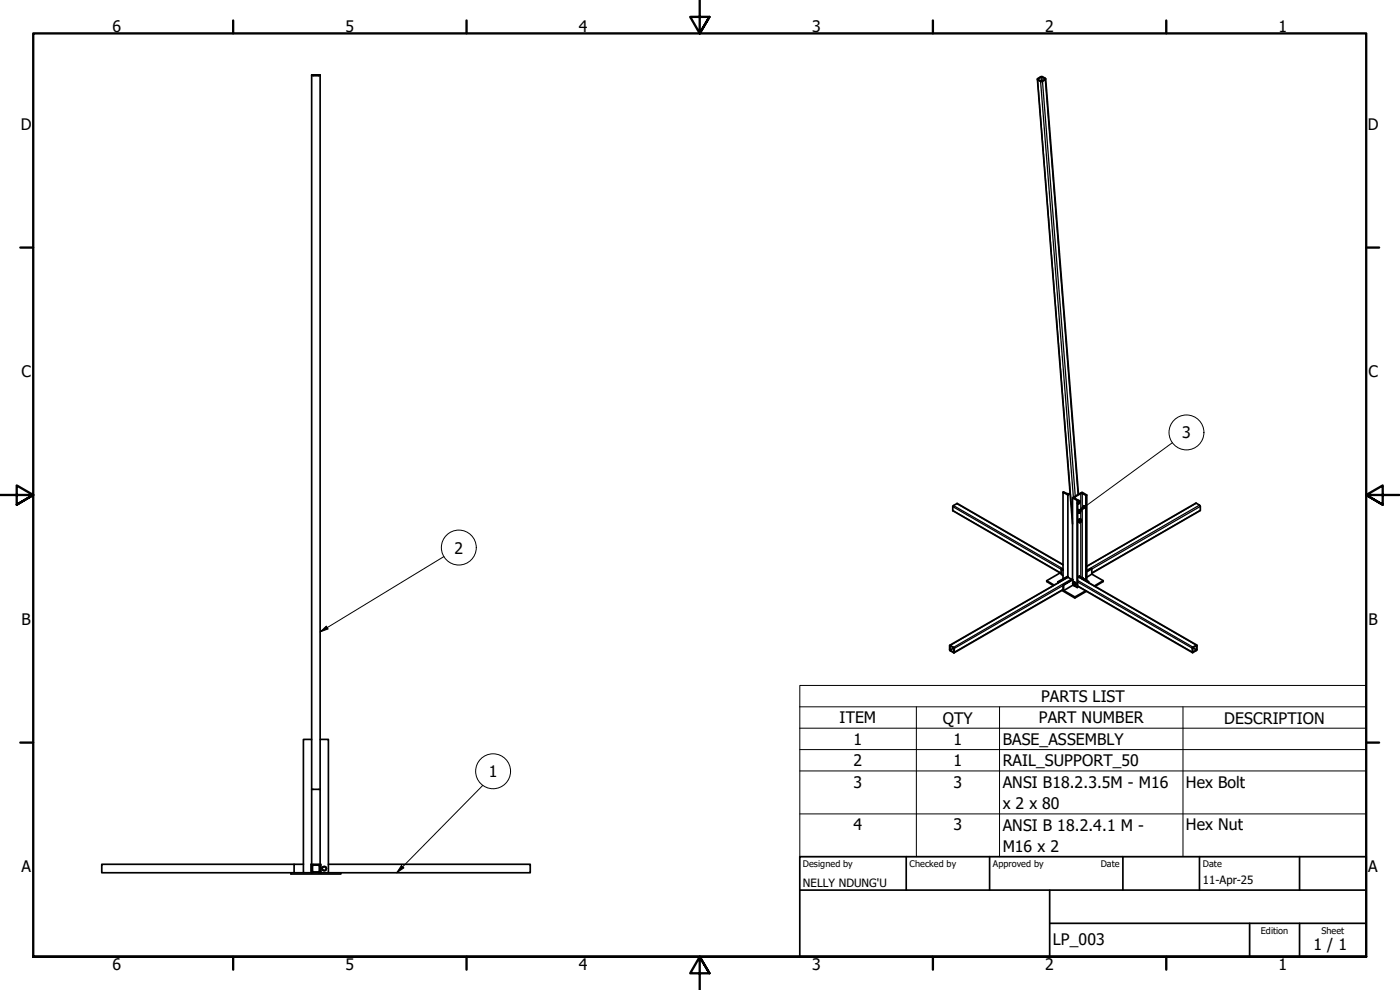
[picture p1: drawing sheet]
<svg xmlns="http://www.w3.org/2000/svg" width="420mm" height="297mm" viewBox="0 0 420 297" stroke-linecap="round" stroke-linejoin="round" font-family="sans-serif">
<!-- layer: Visible (ISO) -->
<g fill="none" stroke="#000" stroke-width=".51">
<path d="M93.5 22.6l.5 .1M94 22.5h-.2l.2 .2M94 22.5h-.5v199.4M94 22.5h1.6M94 22.7h1.6M95.6 22.5h.5v199.4M95.6 22.5h.2l-.2 .2M96.1 22.6l-.5 .1M311.3 23.8l10.6 133.4M311.4 23.6l1-.6h.4l1 .7-.9 .7-.5 .1-1-.5zM311.6 23.7l1.1-.6 .9 .6-1.2 .7-.9-.5zM313.8 23.7l9.9 124.6"/>
<path d="M319 147.7l1.4 .5 .7-.3M320.5 148.5l-1.5-.8v26M321.2 148.1l-.7 .4v24.7M321.9 149.3l2.8-1.6 1.4 .8v25.7M323.3 150.2l-1.4-.9v24.5M323.4 150l-.1 26.3v-26.1M323.4 150.2l.6 .1M323.4 151.1l.2 .1-.2-.1M323.4 153.3l.2 .2M323.4 153.8l.2 .1M323.5 150.1l.2 .2M323.5 156.1l.3 .2"/>
<path d="M323.6 151.2l.3-.2zM323.7 153.7l.1 .3zM323.7 152.9l.2 .2M323.7 150.3h.2l-.5 .4M323.7 150.3l-.3 .5M323.8 154l.4-.2zM323.8 153.3l-.1 .4zM323.8 156.5l.2 .3h-.2zM323.9 150.3l.2 .1-.2 .6 .2-.4zM323.9 153.1l-.1 .2a.33 .33 0 0 1 .5-.1 .33 .33 0 0 1-.1 .5l.1-.5zM323.9 155.7l.3 .2M324 156.1l-.2 .4z"/>
<path d="M324 156.8l.4-.2zM324.1 155.9a.34 .34 0 0 1 .5 .2 .34 .34 0 0 1-.2 .5v-.1a.31 .31 0 0 0 .2-.5 .31 .31 0 0 0-.6 .1zM324.3 153.1l-.6-.2-.3 .3M324.5 155.9l-.6-.2-.4 .4v.5l.3 .1M326.1 148.5l-1.7-.4-1.9 1v.2l.8 .9M314.1 174.2l2.3 1.4M317.5 174.5v.4M317.6 174.7l2.9-1.7-3 1.5 .1 .3M318.2 171.9l-4.1 2.3v.3l2 1.2M318.5 170.7v1.6l.5 .4M318.7 177.2l3.9 2.2v-.3M319 177l3.6 2.1"/>
<path d="M319 175.5v1.6l.2 .1 2.8-1.6M319 175.5l3-1.6zM319 170.9l-.4-.3-.1 .1 .5 .4M319 169.4l-31.7-18.3-1.4 .8v1.4l32.6 18.8M319 177l-32.7 18.9M319.2 175.6v1.6M320.5 173v.2M320.5 173.2l-35.4 20.4M320.5 173.2l1.2 .8M321.9 174.9l.1 .3zM322 175.2v.1a.33 .33 0 0 0 .4 .4 .33 .33 0 0 0 .2-.5 .33 .33 0 0 1-.3 .5 .33 .33 0 0 1-.3-.5zM322 173.9v.9"/>
<path d="M322 175.3v.3M322 175.6l1.3 .7M322.1 174.7l.2 .2zM322.1 174.7l.3-.2 .4 .3 .2 .5-.5 .5M322.3 174.9l.3 .3zM322.8 174.8l-.3 .1M323 175.3l-.3 .1M323.4 173.3l.4-.1 35.4 20.3M323.4 175.9l34.5 19.9M323.7 173l3 1.5-.1 .1zM323.7 173v.2M324.6 173.3l.5 .2"/>
<path d="M325.8 177.3l-3.2 1.8M326.1 177.4l-3.5 2M326.1 171.4l1.4-.9 .2 .2v1.6l-1.6 .9M326.1 169.9l32.7-18.9 1.4 .8v1.4l-32.5 18.8M326.6 174.6v.1M326.7 174.5v.3M327.7 172.3l3.4 1.9v.3l-2.5 1.4M327.7 170.7l-1.6 .9M331.1 174.2l-2.7 1.6M285.1 193.6l1.2 .8v1.5l-1.3-.8zM285.1 193.8l1.1 .6 .1 1.3-1.2-.6zM357.9 194.2l1.3-.6v1.4l-1.2 .8h-.2z"/>
<path d="M358 194.3l1.1-.6v1.3l-1.2 .6zM93.5 236.8h2.6M88.3 259.3h-57.8v2.6h56.8M91.1 259.3h-2.8v2.6M93.3 259.3h.2v2.6h-.2zM93.5 259.3v-37.4h-2.4v40M93.8 259.7v1.8M93.9 259.3h1.8M93.9 259.6h1.8M93.9 259.6v.1M93.9 259.4l-.3 .3M95.7 259.6l.1 .1"/>
<path d="M95.7 259.4l.3 .3M95.8 259.7v1.8M96.1 259.3h.2v2.6M96.1 259.3v-37.4h2.5v40M96.1 259.3v2.6M98.6 259.3h60.5v2.6h-56.8M87.3 261.9v.3h15v-.3M87.3 261.9h15M93.6 261.4l.3 .4M93.9 261.4v.1M93.9 261.6h1.8M95.8 261.4l-.1 .1"/>
<path d="M96 261.4l-.3 .4"/>
<circle cx="97.3" cy="260.6" r=".61"/>
<circle cx="97.3" cy="260.6" r=".6"/>
</g>
<!-- layer: Visible Narrow (ISO) -->
<g fill="none" stroke="#000" stroke-width=".38">
<path d="M311.4 24l10.5 131.9M311.6 23.7v.2M312.3 24.4l9.8 124.8M312.4 23.1l.1 1.3M312.7 23.1l.1 1.2M312.9 24.4l9.8 124.5M313.6 23.6v.1M313.7 23.9l9.8 124.5M285.9 153.1l32.6 18.8M285.9 152l32.6 18.8M286.1 151.7l32.9 19M287.1 151.1l31.9 18.4"/>
<path d="M322.5 149.1v.3M323.3 150.2v26.1M324.4 148.1v7.7M324.4 156.5v16.7M324.8 148.1v25.2M325.8 148.6v25.4M326.1 148.6v25.6M359 151l-32.9 19M360 151.6l-33.9 19.5M360.2 153.1l-32.5 18.8M360.2 151.9l-32.5 18.8M319 176.8l-32.6 18.9"/>
<path d="M319 175.7l-32.6 18.8M320.5 173.2l-35.3 20.5M321.5 173.8l-35.3 20.4M323.4 175.8l34.4 19.8M323.4 174.6l34.4 19.9M323.4 174.2l34.6 20M323.7 173.2l35.3 20.4M285.2 193.8l-.1 .1M286.2 194.4l-1.1 .6M286.3 195.6l-.1 .1M286.3 194.5l-1.1 .6M357.9 195.6h.1"/>
<path d="M357.9 194.4l1.1 .7M358 194.3l1.1 .6M359 193.7l.1 .1"/>
</g>
<!-- layer: Visible (ISO) -->
<circle cx="324.6" cy="173.3" r=".25" fill="#000"/>
<!-- layer: Symbol (ISO) -->
<g fill="none" stroke="#000" stroke-width=".3">
<path d="M351.9 132.8l-28.3 20.7M325.3 151.6l.6 .8-2.3 1.1zM133.2 167l-37.1 22.6M96.1 189.6l1.8-1.7 .6 .8zM240 212.1v-6.4h170v6.4M240 212.1h170v6.4M240 212.1v44.9h170v-38.5M240 218.5h170M275 212.1v44.9M300 212.1v44.9M355 212.1v44.9M144.9 235.6l-25.8 26.3"/>
<path d="M240 224.9h170M240 231.3h170M120.5 259.7l.7 .7-2.1 1.5zM240 244.2h170"/>
<circle cx="356.1" cy="129.7" r="5.2"/>
<circle cx="137.7" cy="164.3" r="5.2"/>
<circle cx="148" cy="231.4" r="5.2"/>
</g>
<!-- layer: Border (ISO) -->
<g fill="none" stroke="#000" stroke-width=".7">
<path d="M70 6.1v3.9M140 6.1v3.9M210 0v10l-2.9-4.9h5.8l-2.9 4.9 2.9-4.9M280 6.1v3.9M350 6.1v3.9M6.1 74.3h3.9M410 74.3h3.9M0 148.5h10l-5-2.8v5.7l5-2.9-5 2.9M420 148.5h-10l5-2.8v5.7l-5-2.9 5 2.9M6.1 222.8h3.9M410 222.8h3.9M10 287.1v-277.1h400v277.1h-400h400"/>
<path d="M70 287.1v3.8M140 287.1v3.8M212.9 292l-2.9-4.9 2.9 4.9h-5.8l2.9-4.9v9.9M280 287.1v3.8M350 287.1v3.8"/>
</g>
<!-- layer: Title (ISO) -->
<path d="M240 257h170v30.1h-170zM272 257v10.1M297 257v10.1M337 257v10.1M360 257v10.1M390 257v10.1M240 267.1h170M315 277h95M315 267.1v20M375 277v10.1M390 277v10.1" fill="none" stroke="#000" stroke-width=".51"/>
<!-- layer: Symbol (ISO) -->
<g fill="#000">
<path d="M325.3 151.6l.6 .8-2.3 1.1z" fill-rule="evenodd"/>
<path d="M96.1 189.6l1.8-1.7 .6 .8z" fill-rule="evenodd"/>
<path d="M120.5 259.7l.7 .7-2.1 1.5z" fill-rule="evenodd"/>
</g>
<g font-size="4.8">
<text x="33.7" y="9.6">6</text>
<text x="103.7" y="9.6">5</text>
<text x="173.7" y="9.6">4</text>
<text x="243.7" y="9.6">3</text>
<text x="313.7" y="9.6">2</text>
<text x="383.7" y="9.6">1</text>
<text x="6.2" y="38.9">D</text>
<text x="410.5" y="38.9">D</text>
<text x="6.4" y="113.1">C</text>
<text x="410.7" y="113.1">C</text>
<text x="354.8" y="131.6">3</text>
<text x="136.4" y="166.1">2</text>
<text x="6.4" y="187.4">B</text>
<text x="410.7" y="187.4">B</text>
<text x="312.4" y="210.6">PARTS LIST</text>
<text x="252" y="217">ITEM</text>
<text x="283" y="217.1">QTY</text>
<text x="311.8" y="217">PART NUMBER</text>
<text x="367.4" y="217.1">DESCRIPTION</text>
<text x="256.2" y="223.4">1</text>
<text x="286.2" y="223.4">1</text>
<text x="300.9" y="223.5">BASE_ASSEMBLY</text>
<text x="146.7" y="233.2">1</text>
<text x="256.2" y="229.9">2</text>
<text x="286.2" y="229.9">1</text>
<text x="300.9" y="229.9">RAIL_SUPPORT_50</text>
<text x="256.2" y="236.3">3</text>
<text x="286.2" y="236.3">3</text>
<text x="300.9" y="236.3">ANSI B18.2.3.5M - M16</text>
<text x="355.9" y="236.4">Hex Bolt</text>
<text x="300.9" y="242.7">x 2 x 80</text>
<text x="256.2" y="249.2">4</text>
<text x="286.2" y="249.2">3</text>
<text x="300.9" y="249.2">ANSI B 18.2.4.1 M -</text>
<text x="355.9" y="249.2">Hex Nut</text>
<text x="300.9" y="255.6">M16 x 2</text>
<text x="6.4" y="261.7">A</text>
<text x="410.7" y="261.7">A</text>
<text x="316" y="283.4">LP_003</text>
<text x="394.2" y="285">1 / 1</text>
<text x="33.7" y="290.9">6</text>
<text x="103.7" y="290.9">5</text>
<text x="173.7" y="290.9">4</text>
<text x="243.7" y="290.9">3</text>
<text x="313.7" y="290.9">2</text>
<text x="383.7" y="290.9">1</text>
</g>
<g font-size="3.4">
<text x="241" y="266">NELLY NDUNG'U</text>
<text x="361" y="265.4">11-Apr-25</text>
</g>
<g font-size="2.7">
<text x="241" y="260.1">Designed by</text>
<text x="273" y="260.1">Checked by</text>
<text x="298" y="260.1">Approved by</text>
<text x="330.3" y="260">Date</text>
<text x="361" y="260">Date</text>
<text x="378.4" y="280.1">Edition</text>
<text x="396.6" y="280.1">Sheet</text>
</g>
</svg>
